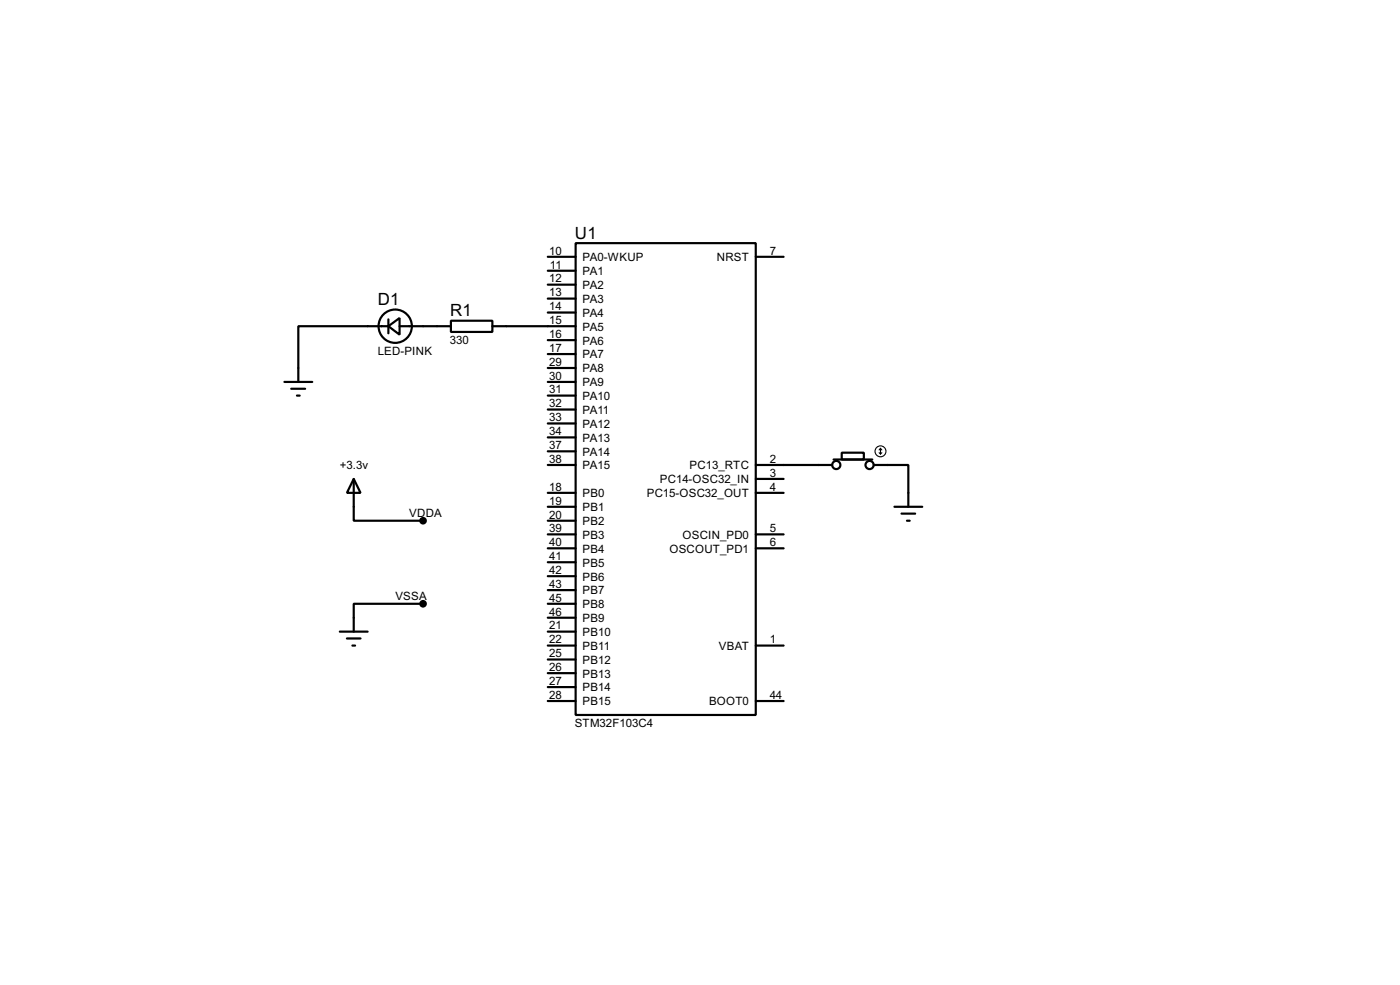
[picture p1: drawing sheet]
<svg xmlns="http://www.w3.org/2000/svg" width="256mm" height="180mm" viewBox="0 0 256 180" stroke-linecap="round" stroke-linejoin="round" font-family="sans-serif">
<g fill="none" stroke="#000" stroke-width=".4">
<path d="M71.2 59.7l2-1.5v3.1zM71.2 59.7h-16.5v10.2M71.2 58.5v2.5M73.2 59.7h9.4M82.6 58.7h7.6v2.1h-7.6zM90.2 59.7h15.3M100.4 47h5.1M100.4 52.1h5.1M100.4 49.6h5.1M100.4 54.7h5.1M100.4 57.2h5.1M105.5 44.5h33v86.4h-33z"/>
<path d="M138.5 47h5.1M52.1 69.9h5.1M53.4 71.2h2.5M54.4 72.4h.5M100.4 62.3h5.1M100.4 64.8h5.1M100.4 67.4h5.1M100.4 69.9h5.1M100.4 72.4h5.1M100.4 75h5.1M100.4 77.5h5.1M64.8 87.7l1.3 2.5h-2.5z"/>
<path d="M64.8 87.7v7.6h12.7M100.4 85.1h5.1M100.4 97.8h5.1M100.4 90.2h5.1M100.4 92.8h5.1M100.4 95.3h5.1M100.4 80.1h5.1M100.4 82.6h5.1M138.5 85.1h14M138.5 97.8h5.1M138.5 90.2h5.1M138.5 87.7h5.1"/>
<path d="M152.7 84.1h7.1M154.2 82.9h4.1v1.2h-4.1zM160.1 85.1h6.3v7.7M163.9 92.8h5.1M165.2 94h2.5M166.2 95.3h.5M62.3 115.6h5.1M63.6 116.9h2.5M64.6 118.2h.5M77.5 110.5h-12.7v5.1M100.4 100.4h5.1M100.4 110.5h5.1"/>
<path d="M100.4 113.1h5.1M100.4 115.6h5.1M100.4 118.2h5.1M100.4 102.9h5.1M100.4 105.5h5.1M100.4 108h5.1M138.5 100.4h5.1M138.5 118.2h5.1M100.4 128.3h5.1M100.4 120.7h5.1M100.4 123.2h5.1M100.4 125.8h5.1"/>
<path d="M138.5 128.3h5.1"/>
<circle cx="72.4" cy="59.7" r="3.1"/>
<circle cx="153.2" cy="85.1" r=".75"/>
<circle cx="159.3" cy="85.1" r=".75"/>
</g>
<g fill="#000" stroke="#000" stroke-width=".4">
<circle cx="77.5" cy="95.3" r=".5"/>
<circle cx="77.5" cy="110.5" r=".5"/>
</g>
<g fill="none" stroke="#000" stroke-width=".2">
<path d="M161.1 82.9l.2 .2M161.3 82.1v1M161.3 82.1l-.2 .3M161.3 82.1l.3 .3M161.6 82.9l-.3 .2"/>
<circle cx="161.3" cy="82.6" r="1"/>
</g>
<g font-size="3.5">
<text x="105.3" y="43.7">U1</text>
<text x="69.2" y="55.9">D1</text>
<text x="82.5" y="57.9">R1</text>
</g>
<g font-size="2.4">
<text x="100.6" y="46.6">10</text>
<text x="106.7" y="47.8">PA0-WKUP</text>
<text x="131.3" y="47.8">NRST</text>
<text x="141" y="46.6">7</text>
<text x="100.6" y="51.7">12</text>
<text x="100.8" y="49.2">11</text>
<text x="106.7" y="52.9">PA2</text>
<text x="106.7" y="50.4">PA1</text>
<text x="100.6" y="54.3">13</text>
<text x="100.6" y="56.8">14</text>
<text x="100.6" y="59.3">15</text>
<text x="106.7" y="55.4">PA3</text>
<text x="106.7" y="58">PA4</text>
<text x="69.2" y="64.9">LED-PINK</text>
<text x="82.4" y="63">330</text>
<text x="100.6" y="61.9">16</text>
<text x="100.6" y="64.4">17</text>
<text x="106.7" y="60.5">PA5</text>
<text x="106.7" y="63.1">PA6</text>
<text x="106.7" y="65.6">PA7</text>
<text x="100.6" y="67">29</text>
<text x="100.6" y="69.5">30</text>
<text x="100.6" y="72">31</text>
<text x="106.7" y="68.1">PA8</text>
<text x="106.7" y="70.7">PA9</text>
<text x="100.6" y="74.6">32</text>
<text x="100.6" y="77.1">33</text>
<text x="106.7" y="73.2">PA10</text>
<text x="106.7" y="75.8">PA11</text>
<text x="100.6" y="79.7">34</text>
<text x="100.6" y="82.2">37</text>
<text x="106.7" y="78.3">PA12</text>
<text x="106.7" y="80.8">PA13</text>
<text x="106.7" y="83.4">PA14</text>
<text x="62.3" y="85.9">+3.3v</text>
<text x="100.6" y="89.8">18</text>
<text x="100.6" y="84.7">38</text>
<text x="106.7" y="85.9">PA15</text>
<text x="120.9" y="88.5">PC14-OSC32_IN</text>
<text x="126.3" y="85.9">PC13_RTC</text>
<text x="141" y="84.7">2</text>
<text x="141" y="87.3">3</text>
<text x="141" y="89.8">4</text>
<text x="75" y="94.7">VDDA</text>
<text x="100.6" y="92.4">19</text>
<text x="100.6" y="94.9">20</text>
<text x="106.7" y="91">PB0</text>
<text x="106.7" y="93.6">PB1</text>
<text x="118.5" y="91">PC15-OSC32_OUT</text>
<text x="100.6" y="97.4">39</text>
<text x="100.6" y="100">40</text>
<text x="106.7" y="96.1">PB2</text>
<text x="106.7" y="98.6">PB3</text>
<text x="106.7" y="101.2">PB4</text>
<text x="122.6" y="101.2">OSCOUT_PD1</text>
<text x="125" y="98.6">OSCIN_PD0</text>
<text x="141" y="97.4">5</text>
<text x="141" y="100">6</text>
<text x="100.6" y="102.5">41</text>
<text x="100.6" y="105.1">42</text>
<text x="100.6" y="107.6">43</text>
<text x="106.7" y="103.7">PB5</text>
<text x="106.7" y="106.3">PB6</text>
<text x="72.4" y="109.9">VSSA</text>
<text x="100.6" y="110.1">45</text>
<text x="100.6" y="112.7">46</text>
<text x="106.7" y="111.3">PB8</text>
<text x="106.7" y="113.9">PB9</text>
<text x="106.7" y="108.8">PB7</text>
<text x="100.6" y="115.2">21</text>
<text x="100.6" y="117.8">22</text>
<text x="106.7" y="116.4">PB10</text>
<text x="106.7" y="119">PB11</text>
<text x="131.7" y="119">VBAT</text>
<text x="141" y="117.8">1</text>
<text x="100.6" y="120.3">25</text>
<text x="100.6" y="122.8">26</text>
<text x="100.6" y="125.4">27</text>
<text x="106.7" y="121.5">PB12</text>
<text x="106.7" y="124">PB13</text>
<text x="100.6" y="127.9">28</text>
<text x="106.7" y="126.6">PB14</text>
<text x="106.7" y="129.1">PB15</text>
<text x="129.9" y="129.1">BOOT0</text>
<text x="141" y="127.9">44</text>
<text x="105.3" y="133.1">STM32F103C4</text>
</g>
</svg>
